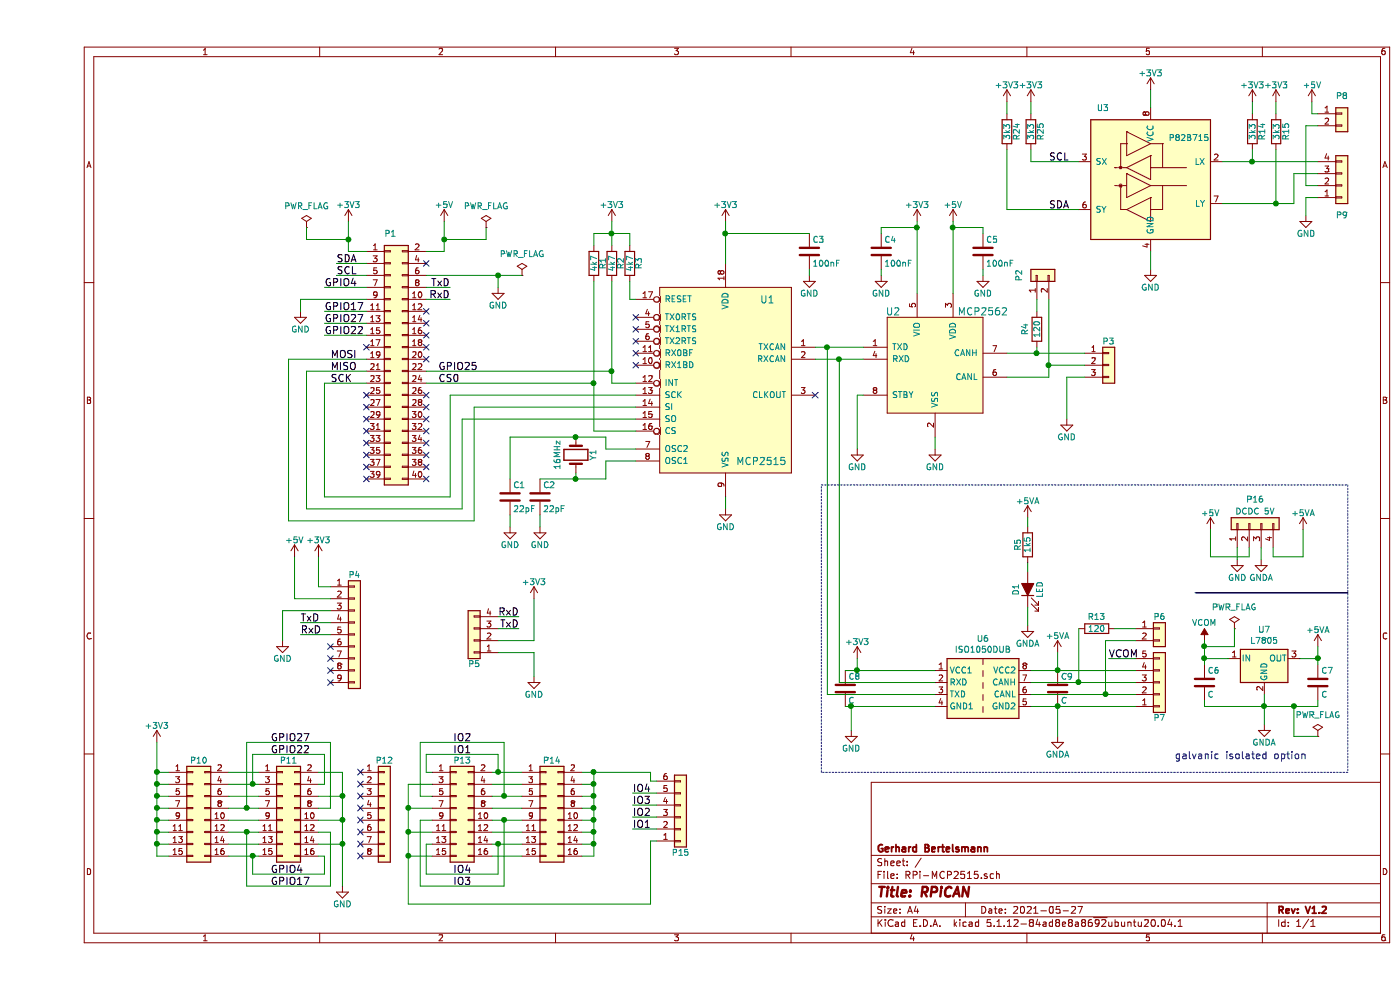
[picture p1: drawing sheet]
EESchema Schematic File Version 4
EELAYER 30 0
EELAYER END
$Descr A4 11693 8268
encoding utf-8
Sheet 1 1
Title "RPiCAN"
Date "2021-05-27"
Rev "V1.2"
Comp "Gerhard Bertelsmann"
Comment1 ""
Comment2 ""
Comment3 ""
Comment4 ""
$EndDescr
$Comp
L RPi-MCP2515-rescue:MCP2562-RPi-MCP2515-rescue U2
U 1 1
P 7500 3050
F 0 "U2" H 7150 3500 60  0000 C CNN
F 1 "MCP2562" H 7900 3500 60  0000 C CNN
F 2 "w_pth_circuits:dil_8-300_socket" V 7500 3000 60  0001 C CNN
F 3 "" H 7500 3000 60  0000 C CNN
	1    7500 3050
	1    0    0    -1  
$EndComp
$Comp
L power:+5V #PWR01
U 1 1
P 7650 1850
F 0 "#PWR01" H 7650 1700 50  0001 C CNN
F 1 "+5V" H 7650 1990 50  0000 C CNN
F 2 "" H 7650 1850 50  0000 C CNN
F 3 "" H 7650 1850 50  0000 C CNN
	1    7650 1850
	1    0    0    -1  
$EndComp
$Comp
L power:+3V3 #PWR02
U 1 1
P 7350 1850
F 0 "#PWR02" H 7350 1700 50  0001 C CNN
F 1 "+3V3" H 7350 1990 50  0000 C CNN
F 2 "" H 7350 1850 50  0000 C CNN
F 3 "" H 7350 1850 50  0000 C CNN
	1    7350 1850
	1    0    0    -1  
$EndComp
$Comp
L power:+3V3 #PWR03
U 1 1
P 5750 1850
F 0 "#PWR03" H 5750 1700 50  0001 C CNN
F 1 "+3V3" H 5750 1990 50  0000 C CNN
F 2 "" H 5750 1850 50  0000 C CNN
F 3 "" H 5750 1850 50  0000 C CNN
	1    5750 1850
	1    0    0    -1  
$EndComp
$Comp
L power:GND #PWR04
U 1 1
P 5750 4250
F 0 "#PWR04" H 5750 4000 50  0001 C CNN
F 1 "GND" H 5750 4100 50  0000 C CNN
F 2 "" H 5750 4250 50  0000 C CNN
F 3 "" H 5750 4250 50  0000 C CNN
	1    5750 4250
	1    0    0    -1  
$EndComp
$Comp
L power:GND #PWR05
U 1 1
P 7500 3750
F 0 "#PWR05" H 7500 3500 50  0001 C CNN
F 1 "GND" H 7500 3600 50  0000 C CNN
F 2 "" H 7500 3750 50  0000 C CNN
F 3 "" H 7500 3750 50  0000 C CNN
	1    7500 3750
	1    0    0    -1  
$EndComp
$Comp
L power:GND #PWR06
U 1 1
P 6850 3750
F 0 "#PWR06" H 6850 3500 50  0001 C CNN
F 1 "GND" H 6850 3600 50  0000 C CNN
F 2 "" H 6850 3750 50  0000 C CNN
F 3 "" H 6850 3750 50  0000 C CNN
	1    6850 3750
	1    0    0    -1  
$EndComp
$Comp
L Device:C C5
U 1 1
P 7900 2100
F 0 "C5" H 7925 2200 50  0000 L CNN
F 1 "100nF" H 7925 2000 50  0000 L CNN
F 2 "Capacitors_ThroughHole:C_Disc_D3_P2.5" H 7938 1950 50  0001 C CNN
F 3 "" H 7900 2100 50  0000 C CNN
	1    7900 2100
	1    0    0    -1  
$EndComp
$Comp
L Device:C C3
U 1 1
P 6450 2100
F 0 "C3" H 6475 2200 50  0000 L CNN
F 1 "100nF" H 6475 2000 50  0000 L CNN
F 2 "Capacitors_ThroughHole:C_Disc_D3_P2.5" H 6488 1950 50  0001 C CNN
F 3 "" H 6450 2100 50  0000 C CNN
	1    6450 2100
	1    0    0    -1  
$EndComp
$Comp
L power:GND #PWR07
U 1 1
P 6450 2300
F 0 "#PWR07" H 6450 2050 50  0001 C CNN
F 1 "GND" H 6450 2150 50  0000 C CNN
F 2 "" H 6450 2300 50  0000 C CNN
F 3 "" H 6450 2300 50  0000 C CNN
	1    6450 2300
	1    0    0    -1  
$EndComp
$Comp
L power:GND #PWR08
U 1 1
P 7050 2300
F 0 "#PWR08" H 7050 2050 50  0001 C CNN
F 1 "GND" H 7050 2150 50  0000 C CNN
F 2 "" H 7050 2300 50  0000 C CNN
F 3 "" H 7050 2300 50  0000 C CNN
	1    7050 2300
	1    0    0    -1  
$EndComp
$Comp
L power:GND #PWR09
U 1 1
P 7900 2300
F 0 "#PWR09" H 7900 2050 50  0001 C CNN
F 1 "GND" H 7900 2150 50  0000 C CNN
F 2 "" H 7900 2300 50  0000 C CNN
F 3 "" H 7900 2300 50  0000 C CNN
	1    7900 2300
	1    0    0    -1  
$EndComp
NoConn ~ 6500 3300
$Comp
L Device:R R4
U 1 1
P 8350 2750
F 0 "R4" V 8250 2750 50  0000 C CNN
F 1 "120" V 8350 2750 50  0000 C CNN
F 2 "w_pth_resistors:RC03" V 8280 2750 50  0001 C CNN
F 3 "" H 8350 2750 50  0000 C CNN
	1    8350 2750
	1    0    0    -1  
$EndComp
$Comp
L Connector_Generic:Conn_01x02 P2
U 1 1
P 8350 2300
F 0 "P2" H 8350 2450 50  0000 C CNN
F 1 "CONN_01X02" V 8450 2300 50  0001 C CNN
F 2 "Pin_Headers:Pin_Header_Straight_1x02" H 8350 2300 50  0001 C CNN
F 3 "" H 8350 2300 50  0000 C CNN
	1    8350 2300
	0    -1   -1   0   
$EndComp
$Comp
L power:GND #PWR010
U 1 1
P 8600 3500
F 0 "#PWR010" H 8600 3250 50  0001 C CNN
F 1 "GND" H 8600 3350 50  0000 C CNN
F 2 "" H 8600 3500 50  0000 C CNN
F 3 "" H 8600 3500 50  0000 C CNN
	1    8600 3500
	1    0    0    -1  
$EndComp
$Comp
L Connector_Generic:Conn_01x03 P3
U 1 1
P 8950 3050
F 0 "P3" H 8950 3250 50  0000 C CNN
F 1 "CONN_01X03" V 9050 3050 50  0001 C CNN
F 2 "Pin_Headers:Pin_Header_Angled_1x03" H 8950 3050 50  0001 C CNN
F 3 "" H 8950 3050 50  0000 C CNN
	1    8950 3050
	1    0    0    -1  
$EndComp
NoConn ~ 5000 3050
NoConn ~ 5000 2950
NoConn ~ 5000 2850
NoConn ~ 5000 2750
NoConn ~ 5000 2650
$Comp
L Device:R R3
U 1 1
P 4950 2200
F 0 "R3" V 5025 2200 50  0000 C CNN
F 1 "4k7" V 4950 2200 50  0000 C CNN
F 2 "w_pth_resistors:RC03" V 4880 2200 50  0001 C CNN
F 3 "" H 4950 2200 50  0000 C CNN
	1    4950 2200
	1    0    0    -1  
$EndComp
$Comp
L Device:Crystal Y1
U 1 1
P 4500 3800
F 0 "Y1" H 4500 3950 50  0000 C CNN
F 1 "16MHz" H 4500 3650 50  0000 C CNN
F 2 "w_crystal:crystal_hc-49s" H 4500 3800 50  0001 C CNN
F 3 "" H 4500 3800 50  0000 C CNN
	1    4500 3800
	0    1    1    0   
$EndComp
$Comp
L Device:C C2
U 1 1
P 4200 4150
F 0 "C2" H 4225 4250 50  0000 L CNN
F 1 "22pF" H 4225 4050 50  0000 L CNN
F 2 "Capacitors_ThroughHole:C_Disc_D3_P2.5" H 4238 4000 50  0001 C CNN
F 3 "" H 4200 4150 50  0000 C CNN
	1    4200 4150
	1    0    0    -1  
$EndComp
$Comp
L Device:C C1
U 1 1
P 3950 4150
F 0 "C1" H 3975 4250 50  0000 L CNN
F 1 "22pF" H 3975 4050 50  0000 L CNN
F 2 "Capacitors_ThroughHole:C_Disc_D3_P2.5" H 3988 4000 50  0001 C CNN
F 3 "" H 3950 4150 50  0000 C CNN
	1    3950 4150
	1    0    0    -1  
$EndComp
$Comp
L power:GND #PWR011
U 1 1
P 4200 4400
F 0 "#PWR011" H 4200 4150 50  0001 C CNN
F 1 "GND" H 4200 4250 50  0000 C CNN
F 2 "" H 4200 4400 50  0000 C CNN
F 3 "" H 4200 4400 50  0000 C CNN
	1    4200 4400
	1    0    0    -1  
$EndComp
$Comp
L power:GND #PWR012
U 1 1
P 3950 4400
F 0 "#PWR012" H 3950 4150 50  0001 C CNN
F 1 "GND" H 3950 4250 50  0000 C CNN
F 2 "" H 3950 4400 50  0000 C CNN
F 3 "" H 3950 4400 50  0000 C CNN
	1    3950 4400
	1    0    0    -1  
$EndComp
$Comp
L Device:R R2
U 1 1
P 4800 2200
F 0 "R2" V 4875 2200 50  0000 C CNN
F 1 "4k7" V 4800 2200 50  0000 C CNN
F 2 "w_pth_resistors:RC03" V 4730 2200 50  0001 C CNN
F 3 "" H 4800 2200 50  0000 C CNN
	1    4800 2200
	1    0    0    -1  
$EndComp
$Comp
L Device:R R1
U 1 1
P 4650 2200
F 0 "R1" V 4725 2200 50  0000 C CNN
F 1 "4k7" V 4650 2200 50  0000 C CNN
F 2 "w_pth_resistors:RC03" V 4580 2200 50  0001 C CNN
F 3 "" H 4650 2200 50  0000 C CNN
	1    4650 2200
	1    0    0    -1  
$EndComp
$Comp
L power:+3V3 #PWR013
U 1 1
P 4800 1850
F 0 "#PWR013" H 4800 1700 50  0001 C CNN
F 1 "+3V3" H 4800 1990 50  0000 C CNN
F 2 "" H 4800 1850 50  0000 C CNN
F 3 "" H 4800 1850 50  0000 C CNN
	1    4800 1850
	1    0    0    -1  
$EndComp
$Comp
L power:+5V #PWR014
U 1 1
P 3400 1850
F 0 "#PWR014" H 3400 1700 50  0001 C CNN
F 1 "+5V" H 3400 1990 50  0000 C CNN
F 2 "" H 3400 1850 50  0000 C CNN
F 3 "" H 3400 1850 50  0000 C CNN
	1    3400 1850
	1    0    0    -1  
$EndComp
$Comp
L RPi-MCP2515-rescue:MCP2515-RPi-MCP2515-rescue U1
U 1 1
P 5650 3300
F 0 "U1" H 6100 4100 60  0000 C CNN
F 1 "MCP2515" H 6050 2750 60  0000 C CNN
F 2 "w_pth_circuits:dil_18-300_socket" V 5650 3350 60  0001 C CNN
F 3 "" H 5650 3350 60  0000 C CNN
	1    5650 3300
	1    0    0    -1  
$EndComp
$Comp
L power:+3V3 #PWR015
U 1 1
P 2600 1850
F 0 "#PWR015" H 2600 1700 50  0001 C CNN
F 1 "+3V3" H 2600 1990 50  0000 C CNN
F 2 "" H 2600 1850 50  0000 C CNN
F 3 "" H 2600 1850 50  0000 C CNN
	1    2600 1850
	1    0    0    -1  
$EndComp
$Comp
L power:GND #PWR016
U 1 1
P 3850 2400
F 0 "#PWR016" H 3850 2150 50  0001 C CNN
F 1 "GND" H 3850 2250 50  0000 C CNN
F 2 "" H 3850 2400 50  0000 C CNN
F 3 "" H 3850 2400 50  0000 C CNN
	1    3850 2400
	1    0    0    -1  
$EndComp
NoConn ~ 3250 2200
NoConn ~ 2750 2900
NoConn ~ 3250 2600
NoConn ~ 3250 2700
NoConn ~ 3250 2800
NoConn ~ 3250 2900
NoConn ~ 3250 3000
NoConn ~ 2750 3300
NoConn ~ 2750 3400
NoConn ~ 2750 3500
NoConn ~ 2750 3600
NoConn ~ 2750 3700
NoConn ~ 2750 3800
NoConn ~ 2750 3900
NoConn ~ 2750 4000
NoConn ~ 3250 4000
NoConn ~ 3250 3900
NoConn ~ 3250 3800
NoConn ~ 3250 3700
NoConn ~ 3250 3600
NoConn ~ 3250 3500
NoConn ~ 3250 3400
NoConn ~ 3250 3300
$Comp
L power:GND #PWR017
U 1 1
P 6800 6100
F 0 "#PWR017" H 6800 5850 50  0001 C CNN
F 1 "GND" H 6800 5950 50  0000 C CNN
F 2 "" H 6800 6100 50  0000 C CNN
F 3 "" H 6800 6100 50  0000 C CNN
	1    6800 6100
	1    0    0    -1  
$EndComp
$Comp
L power:+3V3 #PWR018
U 1 1
P 6850 5500
F 0 "#PWR018" H 6850 5350 50  0001 C CNN
F 1 "+3V3" H 6850 5640 50  0000 C CNN
F 2 "" H 6850 5500 50  0000 C CNN
F 3 "" H 6850 5500 50  0000 C CNN
	1    6850 5500
	1    0    0    -1  
$EndComp
$Comp
L power:GNDA #PWR019
U 1 1
P 8525 6150
F 0 "#PWR019" H 8525 5900 50  0001 C CNN
F 1 "GNDA" H 8525 6000 50  0000 C CNN
F 2 "" H 8525 6150 50  0000 C CNN
F 3 "" H 8525 6150 50  0000 C CNN
	1    8525 6150
	1    0    0    -1  
$EndComp
$Comp
L power:+5VA #PWR020
U 1 1
P 8525 5450
F 0 "#PWR020" H 8525 5300 50  0001 C CNN
F 1 "+5VA" H 8525 5590 50  0000 C CNN
F 2 "" H 8525 5450 50  0000 C CNN
F 3 "" H 8525 5450 50  0000 C CNN
	1    8525 5450
	1    0    0    -1  
$EndComp
$Comp
L Connector_Generic:Conn_01x02 P6
U 1 1
P 9375 5250
F 0 "P6" H 9375 5350 50  0000 C CNN
F 1 "CONN_01X02" V 9475 5250 50  0001 C CNN
F 2 "Pin_Headers:Pin_Header_Straight_1x02" H 9375 5250 50  0001 C CNN
F 3 "" H 9375 5250 50  0000 C CNN
	1    9375 5250
	1    0    0    -1  
$EndComp
$Comp
L Device:R R13
U 1 1
P 8850 5250
F 0 "R13" V 8750 5250 50  0000 C CNN
F 1 "120" V 8850 5250 50  0000 C CNN
F 2 "w_pth_resistors:RC03" V 8780 5250 50  0001 C CNN
F 3 "" H 8850 5250 50  0000 C CNN
	1    8850 5250
	0    1    1    0   
$EndComp
Text Notes 9500 6350 0    60   ~ 0
galvanic isolated option
$Comp
L power:GNDA #PWR021
U 1 1
P 10250 6050
F 0 "#PWR021" H 10250 5800 50  0001 C CNN
F 1 "GNDA" H 10250 5900 50  0000 C CNN
F 2 "" H 10250 6050 50  0000 C CNN
F 3 "" H 10250 6050 50  0000 C CNN
	1    10250 6050
	1    0    0    -1  
$EndComp
$Comp
L power:+5VA #PWR022
U 1 1
P 10700 5400
F 0 "#PWR022" H 10700 5250 50  0001 C CNN
F 1 "+5VA" H 10700 5540 50  0000 C CNN
F 2 "" H 10700 5400 50  0000 C CNN
F 3 "" H 10700 5400 50  0000 C CNN
	1    10700 5400
	1    0    0    -1  
$EndComp
$Comp
L power:VCOM #PWR023
U 1 1
P 9750 5350
F 0 "#PWR023" H 9750 5200 50  0001 C CNN
F 1 "VCOM" H 9750 5500 50  0000 C CNN
F 2 "" H 9750 5350 50  0000 C CNN
F 3 "" H 9750 5350 50  0000 C CNN
	1    9750 5350
	1    0    0    -1  
$EndComp
$Comp
L Device:C C6
U 1 1
P 9750 5700
F 0 "C6" H 9775 5800 50  0000 L CNN
F 1 "C" H 9775 5600 50  0000 L CNN
F 2 "Capacitors_ThroughHole:C_Disc_D3_P2.5" H 9788 5550 50  0001 C CNN
F 3 "" H 9750 5700 50  0000 C CNN
	1    9750 5700
	1    0    0    -1  
$EndComp
$Comp
L Device:C C7
U 1 1
P 10700 5700
F 0 "C7" H 10725 5800 50  0000 L CNN
F 1 "C" H 10725 5600 50  0000 L CNN
F 2 "Capacitors_ThroughHole:C_Disc_D3_P2.5" H 10738 5550 50  0001 C CNN
F 3 "" H 10700 5700 50  0000 C CNN
	1    10700 5700
	1    0    0    -1  
$EndComp
$Comp
L power:+5VA #PWR024
U 1 1
P 8275 4325
F 0 "#PWR024" H 8275 4175 50  0001 C CNN
F 1 "+5VA" H 8275 4465 50  0000 C CNN
F 2 "" H 8275 4325 50  0000 C CNN
F 3 "" H 8275 4325 50  0000 C CNN
	1    8275 4325
	1    0    0    -1  
$EndComp
$Comp
L Device:LED_ALT D1
U 1 1
P 8275 4925
F 0 "D1" H 8275 5025 50  0000 C CNN
F 1 "LED" H 8275 4825 50  0000 C CNN
F 2 "LEDs:LED-5MM" H 8275 4925 50  0001 C CNN
F 3 "" H 8275 4925 50  0000 C CNN
	1    8275 4925
	0    -1   -1   0   
$EndComp
$Comp
L power:GNDA #PWR025
U 1 1
P 8275 5225
F 0 "#PWR025" H 8275 4975 50  0001 C CNN
F 1 "GNDA" H 8275 5075 50  0000 C CNN
F 2 "" H 8275 5225 50  0000 C CNN
F 3 "" H 8275 5225 50  0000 C CNN
	1    8275 5225
	1    0    0    -1  
$EndComp
Text Label 2500 2300 0    60   ~ 0
SCL
$Comp
L Connector_Generic:Conn_02x20_Odd_Even P1
U 1 1
P 2950 3000
F 0 "P1" H 2950 4050 50  0000 C CNN
F 1 "CONN_02X20" V 2950 3000 50  0001 C CNN
F 2 "Socket_Strips:Socket_Strip_Straight_2x20" V 2950 2050 50  0001 C CNN
F 3 "" H 2950 2050 50  0000 C CNN
	1    2950 3000
	1    0    0    -1  
$EndComp
Text Label 2400 2400 0    60   ~ 0
GPIO4
Text Label 2400 2600 0    60   ~ 0
GPIO17
Text Label 2400 2700 0    60   ~ 0
GPIO27
Text Label 2400 2800 0    60   ~ 0
GPIO22
$Comp
L power:GND #PWR026
U 1 1
P 2200 2600
F 0 "#PWR026" H 2200 2350 50  0001 C CNN
F 1 "GND" H 2200 2450 50  0000 C CNN
F 2 "" H 2200 2600 50  0000 C CNN
F 3 "" H 2200 2600 50  0000 C CNN
	1    2200 2600
	1    0    0    -1  
$EndComp
Text Label 1950 6300 0    60   ~ 0
GPIO22
Text Label 1950 7300 0    60   ~ 0
GPIO4
Text Label 1950 6200 0    60   ~ 0
GPIO27
Text Label 1950 7400 0    60   ~ 0
GPIO17
Text Label 3450 2400 2    60   ~ 0
TxD
Text Label 3450 2500 2    60   ~ 0
RxD
Text Label 2450 3000 0    60   ~ 0
MOSI
Text Label 2450 3100 0    60   ~ 0
MISO
Text Label 2450 3200 0    60   ~ 0
SCK
Text Label 3350 3100 0    60   ~ 0
GPIO25
Text Label 3350 3200 0    60   ~ 0
CS0
$Comp
L power:PWR_FLAG #FLG027
U 1 1
P 2250 1900
F 0 "#FLG027" H 2250 1995 50  0001 C CNN
F 1 "PWR_FLAG" H 2250 2080 50  0000 C CNN
F 2 "" H 2250 1900 50  0000 C CNN
F 3 "" H 2250 1900 50  0000 C CNN
	1    2250 1900
	1    0    0    -1  
$EndComp
$Comp
L power:PWR_FLAG #FLG028
U 1 1
P 3750 1900
F 0 "#FLG028" H 3750 1995 50  0001 C CNN
F 1 "PWR_FLAG" H 3750 2080 50  0000 C CNN
F 2 "" H 3750 1900 50  0000 C CNN
F 3 "" H 3750 1900 50  0000 C CNN
	1    3750 1900
	1    0    0    -1  
$EndComp
$Comp
L power:PWR_FLAG #FLG029
U 1 1
P 4050 2300
F 0 "#FLG029" H 4050 2395 50  0001 C CNN
F 1 "PWR_FLAG" H 4050 2480 50  0000 C CNN
F 2 "" H 4050 2300 50  0000 C CNN
F 3 "" H 4050 2300 50  0000 C CNN
	1    4050 2300
	1    0    0    -1  
$EndComp
$Comp
L power:PWR_FLAG #FLG030
U 1 1
P 10000 5250
F 0 "#FLG030" H 10000 5345 50  0001 C CNN
F 1 "PWR_FLAG" H 10000 5430 50  0000 C CNN
F 2 "" H 10000 5250 50  0000 C CNN
F 3 "" H 10000 5250 50  0000 C CNN
	1    10000 5250
	1    0    0    -1  
$EndComp
$Comp
L power:PWR_FLAG #FLG031
U 1 1
P 10700 6150
F 0 "#FLG031" H 10700 6245 50  0001 C CNN
F 1 "PWR_FLAG" H 10700 6330 50  0000 C CNN
F 2 "" H 10700 6150 50  0000 C CNN
F 3 "" H 10700 6150 50  0000 C CNN
	1    10700 6150
	1    0    0    -1  
$EndComp
$Comp
L Device:R R14
U 1 1
P 10150 1100
F 0 "R14" V 10230 1100 50  0000 C CNN
F 1 "3k3" V 10150 1100 50  0000 C CNN
F 2 "w_pth_resistors:RC03" V 10080 1100 50  0001 C CNN
F 3 "" H 10150 1100 50  0000 C CNN
	1    10150 1100
	1    0    0    -1  
$EndComp
$Comp
L Device:R R15
U 1 1
P 10350 1100
F 0 "R15" V 10430 1100 50  0000 C CNN
F 1 "3k3" V 10350 1100 50  0000 C CNN
F 2 "w_pth_resistors:RC03" V 10280 1100 50  0001 C CNN
F 3 "" H 10350 1100 50  0000 C CNN
	1    10350 1100
	1    0    0    -1  
$EndComp
$Comp
L power:+3V3 #PWR032
U 1 1
P 10150 850
F 0 "#PWR032" H 10150 700 50  0001 C CNN
F 1 "+3V3" H 10150 990 50  0000 C CNN
F 2 "" H 10150 850 50  0000 C CNN
F 3 "" H 10150 850 50  0000 C CNN
	1    10150 850 
	1    0    0    -1  
$EndComp
$Comp
L power:+3V3 #PWR033
U 1 1
P 10350 850
F 0 "#PWR033" H 10350 700 50  0001 C CNN
F 1 "+3V3" H 10350 990 50  0000 C CNN
F 2 "" H 10350 850 50  0000 C CNN
F 3 "" H 10350 850 50  0000 C CNN
	1    10350 850 
	1    0    0    -1  
$EndComp
$Comp
L power:GND #PWR034
U 1 1
P 9300 2250
F 0 "#PWR034" H 9300 2000 50  0001 C CNN
F 1 "GND" H 9300 2100 50  0000 C CNN
F 2 "" H 9300 2250 50  0000 C CNN
F 3 "" H 9300 2250 50  0000 C CNN
	1    9300 2250
	1    0    0    -1  
$EndComp
$Comp
L power:+3V3 #PWR035
U 1 1
P 9300 750
F 0 "#PWR035" H 9300 600 50  0001 C CNN
F 1 "+3V3" H 9300 890 50  0000 C CNN
F 2 "" H 9300 750 50  0000 C CNN
F 3 "" H 9300 750 50  0000 C CNN
	1    9300 750 
	1    0    0    -1  
$EndComp
Text Label 8450 1750 0    60   ~ 0
SDA
Text Label 8450 1350 0    60   ~ 0
SCL
Text Label 2500 2200 0    60   ~ 0
SDA
$Comp
L Connector_Generic:Conn_01x04 P9
U 1 1
P 10900 1550
F 0 "P9" H 10900 1800 50  0000 C CNN
F 1 "CONN_01X04" V 11000 1550 50  0001 C CNN
F 2 "w_conn_jst-ph:s4b-ph-kl" H 10900 1550 50  0001 C CNN
F 3 "" H 10900 1550 50  0000 C CNN
	1    10900 1550
	1    0    0    1   
$EndComp
$Comp
L power:GND #PWR036
U 1 1
P 10600 1800
F 0 "#PWR036" H 10600 1550 50  0001 C CNN
F 1 "GND" H 10600 1650 50  0000 C CNN
F 2 "" H 10600 1800 50  0000 C CNN
F 3 "" H 10600 1800 50  0000 C CNN
	1    10600 1800
	1    0    0    -1  
$EndComp
$Comp
L Connector_Generic:Conn_01x02 P8
U 1 1
P 10900 950
F 0 "P8" H 10900 1100 50  0000 C CNN
F 1 "CONN_01X02" V 11000 950 50  0001 C CNN
F 2 "Pin_Headers:Pin_Header_Straight_1x02" H 10900 950 50  0001 C CNN
F 3 "" H 10900 950 50  0000 C CNN
	1    10900 950 
	1    0    0    -1  
$EndComp
$Comp
L power:+5V #PWR037
U 1 1
P 10650 850
F 0 "#PWR037" H 10650 700 50  0001 C CNN
F 1 "+5V" H 10650 990 50  0000 C CNN
F 2 "" H 10650 850 50  0000 C CNN
F 3 "" H 10650 850 50  0000 C CNN
	1    10650 850 
	1    0    0    -1  
$EndComp
$Comp
L Connector_Generic:Conn_02x08_Odd_Even P11
U 1 1
P 2050 6750
F 0 "P11" H 2100 7150 50  0000 C CNN
F 1 "CONN_02X08" V 2050 6750 50  0001 C CNN
F 2 "Socket_Strips:Socket_Strip_Straight_2x08" H 2050 5550 50  0001 C CNN
F 3 "" H 2050 5550 50  0000 C CNN
	1    2050 6750
	1    0    0    -1  
$EndComp
$Comp
L Connector_Generic:Conn_02x08_Odd_Even P13
U 1 1
P 3500 6750
F 0 "P13" H 3550 7150 50  0000 C CNN
F 1 "CONN_02X08" V 3500 6750 50  0001 C CNN
F 2 "Socket_Strips:Socket_Strip_Straight_2x08" H 3500 5550 50  0001 C CNN
F 3 "" H 3500 5550 50  0000 C CNN
	1    3500 6750
	1    0    0    -1  
$EndComp
$Comp
L Connector_Generic:Conn_01x06 P15
U 1 1
P 5375 6825
F 0 "P15" H 5375 7125 50  0000 C CNN
F 1 "CONN_01X06" V 5475 6825 50  0001 C CNN
F 2 "Socket_Strips:Socket_Strip_Straight_1x06" H 5375 6825 50  0001 C CNN
F 3 "" H 5375 6825 50  0000 C CNN
	1    5375 6825
	1    0    0    1   
$EndComp
Text Label 4975 6625 0    60   ~ 0
IO4
Text Label 4975 6725 0    60   ~ 0
IO3
Text Label 4975 6825 0    60   ~ 0
IO2
Text Label 4975 6925 0    60   ~ 0
IO1
$Comp
L power:+3V3 #PWR041
U 1 1
P 8100 850
F 0 "#PWR041" H 8100 700 50  0001 C CNN
F 1 "+3V3" H 8100 990 50  0000 C CNN
F 2 "" H 8100 850 50  0000 C CNN
F 3 "" H 8100 850 50  0000 C CNN
	1    8100 850 
	1    0    0    -1  
$EndComp
$Comp
L Device:R R24
U 1 1
P 8100 1100
F 0 "R24" V 8180 1100 50  0000 C CNN
F 1 "3k3" V 8100 1100 50  0000 C CNN
F 2 "w_pth_resistors:RC03" V 8030 1100 50  0001 C CNN
F 3 "" H 8100 1100 50  0000 C CNN
	1    8100 1100
	1    0    0    -1  
$EndComp
$Comp
L Device:R R25
U 1 1
P 8300 1100
F 0 "R25" V 8380 1100 50  0000 C CNN
F 1 "3k3" V 8300 1100 50  0000 C CNN
F 2 "w_pth_resistors:RC03" V 8230 1100 50  0001 C CNN
F 3 "" H 8300 1100 50  0000 C CNN
	1    8300 1100
	1    0    0    -1  
$EndComp
$Comp
L power:+3V3 #PWR042
U 1 1
P 8300 850
F 0 "#PWR042" H 8300 700 50  0001 C CNN
F 1 "+3V3" H 8300 990 50  0000 C CNN
F 2 "" H 8300 850 50  0000 C CNN
F 3 "" H 8300 850 50  0000 C CNN
	1    8300 850 
	1    0    0    -1  
$EndComp
Text Label 3475 7300 0    60   ~ 0
IO4
Text Label 3475 7400 0    60   ~ 0
IO3
Text Label 3475 6200 0    60   ~ 0
IO2
Text Label 3475 6300 0    60   ~ 0
IO1
$Comp
L Connector_Generic:Conn_02x08_Odd_Even P10
U 1 1
P 1300 6750
F 0 "P10" H 1350 7150 50  0000 C CNN
F 1 "CONN_02X08" V 1300 6750 50  0001 C CNN
F 2 "Socket_Strips:Socket_Strip_Straight_2x08" H 1300 5550 50  0001 C CNN
F 3 "" H 1300 5550 50  0000 C CNN
	1    1300 6750
	1    0    0    -1  
$EndComp
$Comp
L power:+3V3 #PWR043
U 1 1
P 1000 6200
F 0 "#PWR043" H 1000 6050 50  0001 C CNN
F 1 "+3V3" H 1000 6340 50  0000 C CNN
F 2 "" H 1000 6200 50  0000 C CNN
F 3 "" H 1000 6200 50  0000 C CNN
	1    1000 6200
	1    0    0    -1  
$EndComp
$Comp
L Connector_Generic:Conn_02x08_Odd_Even P14
U 1 1
P 4250 6750
F 0 "P14" H 4300 7150 50  0000 C CNN
F 1 "CONN_02X08" V 4250 6750 50  0001 C CNN
F 2 "Socket_Strips:Socket_Strip_Straight_2x08" H 4250 5550 50  0001 C CNN
F 3 "" H 4250 5550 50  0000 C CNN
	1    4250 6750
	1    0    0    -1  
$EndComp
$Comp
L Connector_Generic:Conn_01x08 P12
U 1 1
P 2900 6750
F 0 "P12" H 2900 7150 50  0000 C CNN
F 1 "CONN_01X08" V 3000 6750 50  0001 C CNN
F 2 "Socket_Strips:Socket_Strip_Straight_1x08" H 2900 6750 50  0001 C CNN
F 3 "" H 2900 6750 50  0000 C CNN
	1    2900 6750
	1    0    0    -1  
$EndComp
NoConn ~ 2700 6450
NoConn ~ 2700 6550
NoConn ~ 2700 6650
NoConn ~ 2700 6750
NoConn ~ 2700 6850
NoConn ~ 2700 6950
NoConn ~ 2700 7050
NoConn ~ 2700 7150
$Comp
L Connector_Generic:Conn_01x09 P4
U 1 1
P 2650 5300
F 0 "P4" H 2650 5800 50  0000 C CNN
F 1 "CONN_01X09" V 2750 5300 50  0001 C CNN
F 2 "Pin_Headers:Pin_Header_Straight_1x09" V 2650 5300 50  0001 C CNN
F 3 "" H 2650 5300 50  0000 C CNN
	1    2650 5300
	1    0    0    -1  
$EndComp
Text Label 2200 5200 0    60   ~ 0
TxD
Text Label 2200 5300 0    60   ~ 0
RxD
NoConn ~ 2450 5400
NoConn ~ 2450 5500
NoConn ~ 2450 5600
NoConn ~ 2450 5700
$Comp
L power:GND #PWR044
U 1 1
P 2050 5350
F 0 "#PWR044" H 2050 5100 50  0001 C CNN
F 1 "GND" H 2050 5200 50  0000 C CNN
F 2 "" H 2050 5350 50  0000 C CNN
F 3 "" H 2050 5350 50  0000 C CNN
	1    2050 5350
	1    0    0    -1  
$EndComp
$Comp
L power:+3V3 #PWR045
U 1 1
P 2350 4650
F 0 "#PWR045" H 2350 4500 50  0001 C CNN
F 1 "+3V3" H 2350 4790 50  0000 C CNN
F 2 "" H 2350 4650 50  0000 C CNN
F 3 "" H 2350 4650 50  0000 C CNN
	1    2350 4650
	1    0    0    -1  
$EndComp
$Comp
L power:+5V #PWR046
U 1 1
P 2150 4650
F 0 "#PWR046" H 2150 4500 50  0001 C CNN
F 1 "+5V" H 2150 4790 50  0000 C CNN
F 2 "" H 2150 4650 50  0000 C CNN
F 3 "" H 2150 4650 50  0000 C CNN
	1    2150 4650
	1    0    0    -1  
$EndComp
$Comp
L Connector_Generic:Conn_01x04 P5
U 1 1
P 3650 5350
F 0 "P5" H 3650 5550 50  0000 C CNN
F 1 "CONN_01X04" V 3750 5350 50  0001 C CNN
F 2 "w_conn_jst-ph:s4b-ph-kl" H 3650 5350 50  0001 C CNN
F 3 "" H 3650 5350 50  0000 C CNN
	1    3650 5350
	-1   0    0    1   
$EndComp
$Comp
L power:GND #PWR047
U 1 1
P 4150 5650
F 0 "#PWR047" H 4150 5400 50  0001 C CNN
F 1 "GND" H 4150 5500 50  0000 C CNN
F 2 "" H 4150 5650 50  0000 C CNN
F 3 "" H 4150 5650 50  0000 C CNN
	1    4150 5650
	1    0    0    -1  
$EndComp
$Comp
L power:+3V3 #PWR048
U 1 1
P 4150 5000
F 0 "#PWR048" H 4150 4850 50  0001 C CNN
F 1 "+3V3" H 4150 5140 50  0000 C CNN
F 2 "" H 4150 5000 50  0000 C CNN
F 3 "" H 4150 5000 50  0000 C CNN
	1    4150 5000
	1    0    0    -1  
$EndComp
Text Label 4025 5150 2    60   ~ 0
RxD
Text Label 4025 5250 2    60   ~ 0
TxD
$Comp
L Connector_Generic:Conn_01x04 P16
U 1 1
P 10125 4375
F 0 "P16" V 10325 4325 50  0000 C CNN
F 1 "DCDC 5V" V 10225 4325 50  0000 C CNN
F 2 "w_pth_circuits:dcdc_sil4" V 10125 4375 50  0001 C CNN
F 3 "" H 10125 4375 50  0000 C CNN
	1    10125 4375
	0    -1   -1   0   
$EndComp
$Comp
L power:GND #PWR050
U 1 1
P 10025 4675
F 0 "#PWR050" H 10025 4425 50  0001 C CNN
F 1 "GND" H 10025 4525 50  0000 C CNN
F 2 "" H 10025 4675 50  0000 C CNN
F 3 "" H 10025 4675 50  0000 C CNN
	1    10025 4675
	1    0    0    -1  
$EndComp
$Comp
L power:GNDA #PWR051
U 1 1
P 10225 4675
F 0 "#PWR051" H 10225 4425 50  0001 C CNN
F 1 "GNDA" H 10225 4525 50  0000 C CNN
F 2 "" H 10225 4675 50  0000 C CNN
F 3 "" H 10225 4675 50  0000 C CNN
	1    10225 4675
	1    0    0    -1  
$EndComp
$Comp
L power:+5V #PWR052
U 1 1
P 9800 4425
F 0 "#PWR052" H 9800 4275 50  0001 C CNN
F 1 "+5V" H 9800 4565 50  0000 C CNN
F 2 "" H 9800 4425 50  0000 C CNN
F 3 "" H 9800 4425 50  0000 C CNN
	1    9800 4425
	1    0    0    -1  
$EndComp
$Comp
L power:+5VA #PWR053
U 1 1
P 10575 4425
F 0 "#PWR053" H 10575 4275 50  0001 C CNN
F 1 "+5VA" H 10575 4565 50  0000 C CNN
F 2 "" H 10575 4425 50  0000 C CNN
F 3 "" H 10575 4425 50  0000 C CNN
	1    10575 4425
	1    0    0    -1  
$EndComp
$Comp
L Device:C C8
U 1 1
P 6750 5750
F 0 "C8" H 6775 5850 50  0000 L CNN
F 1 "C" H 6775 5650 50  0000 L CNN
F 2 "Capacitors_ThroughHole:C_Disc_D3_P2.5" H 6788 5600 50  0001 C CNN
F 3 "" H 6750 5750 50  0000 C CNN
	1    6750 5750
	1    0    0    -1  
$EndComp
$Comp
L Device:C C9
U 1 1
P 8525 5750
F 0 "C9" H 8550 5850 50  0000 L CNN
F 1 "C" H 8550 5650 50  0000 L CNN
F 2 "Capacitors_ThroughHole:C_Disc_D3_P2.5" H 8563 5600 50  0001 C CNN
F 3 "" H 8525 5750 50  0000 C CNN
	1    8525 5750
	1    0    0    -1  
$EndComp
$Comp
L Device:R R5
U 1 1
P 8275 4550
F 0 "R5" V 8355 4550 50  0000 C CNN
F 1 "1k5" V 8275 4550 50  0000 C CNN
F 2 "w_pth_resistors:RC03" V 8205 4550 50  0001 C CNN
F 3 "" H 8275 4550 50  0000 C CNN
	1    8275 4550
	-1   0    0    1   
$EndComp
$Comp
L Connector_Generic:Conn_01x05 P7
U 1 1
P 9375 5700
F 0 "P7" H 9375 6000 50  0000 C CNN
F 1 "CONN_01X05" V 9475 5700 50  0001 C CNN
F 2 "w_conn_pt-1,5:pt_1,5-5-3,5-h" V 9375 5700 50  0001 C CNN
F 3 "" H 9375 5700 50  0000 C CNN
	1    9375 5700
	1    0    0    1   
$EndComp
Text Label 8950 5500 0    60   ~ 0
VCOM
$Comp
L RPi-MCP2515-rescue:P82B715-RPi-MCP2515-rescue U3
U 1 1
P 9300 1550
F 0 "U3" H 8850 2200 50  0000 L CNN
F 1 "P82B715" H 9450 1950 50  0000 L CNN
F 2 "w_pth_circuits:dil_8-300_socket" H 9300 1550 50  0001 C CNN
F 3 "" H 9300 1550 50  0000 C CNN
	1    9300 1550
	1    0    0    -1  
$EndComp
Wire Wire Line
	6500 2900 6600 2900
Wire Wire Line
	6500 3000 6700 3000
Wire Wire Line
	5750 1850 5750 1950
Wire Wire Line
	7350 1850 7350 1900
Wire Wire Line
	7650 1850 7650 1900
Wire Wire Line
	7500 3650 7500 3750
Wire Wire Line
	6900 3300 6850 3300
Wire Wire Line
	6850 3300 6850 3750
Wire Wire Line
	7050 2250 7050 2300
Wire Wire Line
	7900 2250 7900 2300
Wire Wire Line
	5750 4150 5750 4250
Wire Wire Line
	8100 2950 8350 2950
Wire Wire Line
	8350 2900 8350 2950
Connection ~ 8350 2950
Wire Wire Line
	8450 3150 8100 3150
Wire Wire Line
	8450 3050 8750 3050
Wire Wire Line
	8750 3150 8600 3150
Wire Wire Line
	8600 3150 8600 3500
Connection ~ 8450 3050
Wire Wire Line
	7650 1900 7900 1900
Wire Wire Line
	7900 1900 7900 1950
Connection ~ 7650 1900
Wire Wire Line
	7350 1900 7050 1900
Wire Wire Line
	7050 1900 7050 1950
Connection ~ 7350 1900
Wire Wire Line
	5750 1950 6450 1950
Connection ~ 5750 1950
Wire Wire Line
	5000 2500 4950 2500
Wire Wire Line
	4950 2500 4950 2350
Wire Wire Line
	5000 3750 4750 3750
Wire Wire Line
	4750 3750 4750 3650
Wire Wire Line
	4750 3650 4500 3650
Wire Wire Line
	3950 3650 3950 4000
Connection ~ 4500 3650
Wire Wire Line
	4200 4000 4500 4000
Connection ~ 4500 4000
Wire Wire Line
	4500 4000 4500 3950
Wire Wire Line
	5000 3850 4750 3850
Wire Wire Line
	4750 3850 4750 4000
Wire Wire Line
	4200 4300 4200 4400
Wire Wire Line
	3950 4300 3950 4400
Wire Wire Line
	4800 3200 5000 3200
Wire Wire Line
	4800 2350 4800 3100
Wire Wire Line
	4650 3600 5000 3600
Wire Wire Line
	4650 2350 4650 3200
Wire Wire Line
	4800 1850 4800 1950
Wire Wire Line
	4950 1950 4950 2050
Wire Wire Line
	4650 1950 4800 1950
Connection ~ 4800 1950
Wire Wire Line
	4650 1950 4650 2050
Wire Wire Line
	3400 2100 3250 2100
Wire Wire Line
	3400 1850 3400 2000
Wire Wire Line
	2750 3200 2400 3200
Wire Wire Line
	2400 3200 2400 4150
Wire Wire Line
	2400 4150 3450 4150
Wire Wire Line
	3450 4150 3450 3300
Wire Wire Line
	2750 3100 2250 3100
Wire Wire Line
	2250 3100 2250 4250
Wire Wire Line
	2250 4250 3550 4250
Wire Wire Line
	3550 4250 3550 3500
Wire Wire Line
	2750 3000 2100 3000
Wire Wire Line
	2100 3000 2100 4350
Wire Wire Line
	2100 4350 3650 4350
Wire Wire Line
	3650 4350 3650 3400
Wire Wire Line
	3650 3400 5000 3400
Wire Wire Line
	3550 3500 5000 3500
Wire Wire Line
	3450 3300 5000 3300
Wire Wire Line
	2600 2100 2750 2100
Wire Wire Line
	2600 1850 2600 2000
Wire Wire Line
	3250 2300 3850 2300
Wire Wire Line
	3250 3100 4800 3100
Connection ~ 4800 3100
Wire Wire Line
	4650 3200 3250 3200
Connection ~ 4650 3200
Wire Wire Line
	6600 2900 6600 5800
Connection ~ 6600 2900
Wire Wire Line
	6700 3000 6700 5700
Connection ~ 6700 3000
Wire Wire Line
	6750 5900 6800 5900
Wire Wire Line
	6800 5900 6800 6100
Wire Wire Line
	6750 5600 6850 5600
Wire Wire Line
	6850 5600 6850 5500
Wire Wire Line
	8525 5600 8525 5450
Wire Wire Line
	8525 5900 8525 6150
Wire Notes Line
	6550 6450 6550 4050
Wire Notes Line
	6550 4050 10950 4050
Wire Notes Line
	10950 4050 10950 6450
Wire Notes Line
	10950 6450 6550 6450
Wire Wire Line
	9175 5250 9000 5250
Connection ~ 8525 5900
Connection ~ 8525 5600
Wire Wire Line
	8700 5250 8700 5700
Connection ~ 8700 5700
Wire Wire Line
	9175 5350 8925 5350
Wire Wire Line
	8925 5350 8925 5800
Connection ~ 8925 5800
Wire Wire Line
	10700 5400 10700 5500
Wire Wire Line
	9750 5350 9750 5400
Connection ~ 9750 5500
Wire Wire Line
	10250 5800 10250 5900
Wire Wire Line
	9750 5850 9750 5900
Wire Wire Line
	9750 5900 10250 5900
Connection ~ 10250 5900
Connection ~ 10700 5500
Wire Wire Line
	10700 5900 10700 5850
Wire Wire Line
	2750 2200 2500 2200
Wire Wire Line
	2500 2300 2750 2300
Wire Wire Line
	2750 2400 2400 2400
Wire Wire Line
	2400 2600 2750 2600
Wire Wire Line
	2400 2700 2750 2700
Wire Wire Line
	2400 2800 2750 2800
Wire Wire Line
	2750 2500 2200 2500
Wire Wire Line
	2200 2500 2200 2600
Wire Wire Line
	3450 2500 3250 2500
Wire Wire Line
	3450 2400 3250 2400
Wire Wire Line
	3850 2300 3850 2400
Wire Wire Line
	6450 2250 6450 2300
Wire Wire Line
	3750 1900 3750 2000
Wire Wire Line
	3750 2000 3400 2000
Connection ~ 3400 2000
Wire Wire Line
	2600 2000 2250 2000
Wire Wire Line
	2250 2000 2250 1900
Connection ~ 2600 2000
Connection ~ 3850 2300
Wire Wire Line
	9750 5400 10000 5400
Wire Wire Line
	10000 5400 10000 5250
Connection ~ 9750 5400
Wire Wire Line
	10500 5900 10500 6150
Wire Wire Line
	10500 6150 10700 6150
Connection ~ 10500 5900
Wire Wire Line
	9900 1350 10150 1350
Wire Wire Line
	10150 1350 10150 1250
Wire Wire Line
	9900 1700 10350 1700
Wire Wire Line
	10350 1700 10350 1250
Wire Wire Line
	10150 950  10150 850 
Wire Wire Line
	10350 850  10350 950 
Connection ~ 10150 1350
Connection ~ 10350 1700
Wire Wire Line
	9300 900  9300 750 
Wire Wire Line
	9300 2100 9300 2250
Wire Wire Line
	8300 1350 8700 1350
Wire Wire Line
	8100 1750 8700 1750
Wire Wire Line
	10500 1700 10500 1450
Wire Wire Line
	10700 1650 10600 1650
Wire Wire Line
	10600 1650 10600 1800
Wire Wire Line
	10600 1050 10600 1550
Wire Wire Line
	10600 1050 10700 1050
Wire Wire Line
	10700 950  10650 950 
Wire Wire Line
	10650 950  10650 850 
Wire Wire Line
	1850 6450 1600 6450
Wire Wire Line
	1600 6550 1800 6550
Wire Wire Line
	1600 6650 1850 6650
Wire Wire Line
	1600 6750 1750 6750
Wire Wire Line
	1600 6850 1850 6850
Wire Wire Line
	1600 6950 1750 6950
Wire Wire Line
	1600 7050 1850 7050
Wire Wire Line
	1600 7150 1800 7150
Wire Wire Line
	2350 6450 2550 6450
Wire Wire Line
	2550 6450 2550 6650
Wire Wire Line
	2350 6650 2550 6650
Connection ~ 2550 6650
Wire Wire Line
	2350 6850 2550 6850
Connection ~ 2550 6850
Wire Wire Line
	2350 7050 2550 7050
Connection ~ 2550 7050
Wire Wire Line
	1800 7150 1800 7300
Wire Wire Line
	1800 7300 2400 7300
Wire Wire Line
	2400 7300 2400 7150
Wire Wire Line
	2400 7150 2350 7150
Connection ~ 1800 7150
Wire Wire Line
	1750 6950 1750 7400
Wire Wire Line
	1750 7400 2450 7400
Wire Wire Line
	2450 7400 2450 6950
Wire Wire Line
	2450 6950 2350 6950
Connection ~ 1750 6950
Wire Wire Line
	1800 6550 1800 6300
Wire Wire Line
	1800 6300 2400 6300
Wire Wire Line
	2400 6300 2400 6550
Wire Wire Line
	2400 6550 2350 6550
Connection ~ 1800 6550
Wire Wire Line
	1750 6200 2450 6200
Wire Wire Line
	2450 6200 2450 6750
Wire Wire Line
	2450 6750 2350 6750
Wire Wire Line
	1750 6200 1750 6750
Connection ~ 1750 6750
Wire Wire Line
	3800 6450 3850 6450
Wire Wire Line
	3800 6550 4050 6550
Wire Wire Line
	3800 6650 3900 6650
Wire Wire Line
	3800 6750 4050 6750
Wire Wire Line
	3800 6850 3900 6850
Wire Wire Line
	3800 6950 4050 6950
Wire Wire Line
	3800 7050 3850 7050
Wire Wire Line
	3800 7150 4050 7150
Wire Wire Line
	3100 7150 3300 7150
Wire Wire Line
	3100 6950 3300 6950
Wire Wire Line
	3100 6550 3300 6550
Wire Wire Line
	3100 6750 3300 6750
Wire Wire Line
	5175 7025 5125 7025
Wire Wire Line
	5175 6925 4975 6925
Wire Wire Line
	4975 6825 5175 6825
Wire Wire Line
	4975 6725 5175 6725
Wire Wire Line
	4975 6625 5175 6625
Wire Wire Line
	5125 6525 5175 6525
Wire Wire Line
	8100 850  8100 950 
Wire Wire Line
	8300 850  8300 950 
Wire Wire Line
	8300 1350 8300 1250
Wire Wire Line
	8100 1250 8100 1750
Wire Wire Line
	3100 6550 3100 6750
Connection ~ 3100 6750
Connection ~ 3100 6950
Connection ~ 3100 7150
Wire Wire Line
	3300 7050 3250 7050
Wire Wire Line
	3250 7050 3250 7300
Wire Wire Line
	3250 7300 3850 7300
Wire Wire Line
	3850 7300 3850 7050
Connection ~ 3850 7050
Wire Wire Line
	3300 6850 3200 6850
Wire Wire Line
	3200 6850 3200 7400
Wire Wire Line
	3200 7400 3900 7400
Wire Wire Line
	3900 7400 3900 6850
Connection ~ 3900 6850
Wire Wire Line
	3250 6300 3850 6300
Wire Wire Line
	3250 6300 3250 6450
Wire Wire Line
	3250 6450 3300 6450
Wire Wire Line
	3300 6650 3200 6650
Wire Wire Line
	3200 6650 3200 6200
Wire Wire Line
	3200 6200 3900 6200
Wire Wire Line
	3900 6200 3900 6650
Connection ~ 3900 6650
Wire Wire Line
	3850 6300 3850 6450
Connection ~ 3850 6450
Wire Wire Line
	1000 6200 1000 6450
Wire Wire Line
	1000 6450 1100 6450
Wire Wire Line
	1000 6550 1100 6550
Connection ~ 1000 6450
Wire Wire Line
	1000 6650 1100 6650
Connection ~ 1000 6550
Wire Wire Line
	1000 6750 1100 6750
Connection ~ 1000 6650
Wire Wire Line
	1000 6850 1100 6850
Connection ~ 1000 6750
Wire Wire Line
	1000 6950 1100 6950
Connection ~ 1000 6850
Wire Wire Line
	1000 7050 1100 7050
Connection ~ 1000 6950
Wire Wire Line
	1000 7150 1100 7150
Connection ~ 1000 7050
Wire Wire Line
	2450 4900 2350 4900
Wire Wire Line
	2350 4900 2350 4650
Wire Wire Line
	2050 5100 2450 5100
Wire Wire Line
	2450 5200 2200 5200
Wire Wire Line
	2450 5000 2150 5000
Wire Wire Line
	2150 5000 2150 4650
Wire Wire Line
	2050 5100 2050 5350
Wire Wire Line
	2450 5300 2200 5300
Wire Wire Line
	3850 5150 4025 5150
Wire Wire Line
	3850 5250 4025 5250
Wire Wire Line
	3850 5450 4150 5450
Wire Wire Line
	4150 5450 4150 5650
Wire Wire Line
	3850 5350 4150 5350
Wire Wire Line
	4150 5350 4150 5000
Wire Wire Line
	4650 6450 4550 6450
Wire Wire Line
	4650 6550 4550 6550
Wire Wire Line
	4650 6650 4550 6650
Wire Wire Line
	4650 6750 4550 6750
Wire Wire Line
	4650 6850 4550 6850
Wire Wire Line
	4650 6950 4550 6950
Wire Wire Line
	4650 7050 4550 7050
Wire Wire Line
	4650 7150 4550 7150
Connection ~ 4650 7050
Connection ~ 4650 6950
Connection ~ 4650 6850
Connection ~ 4650 6750
Connection ~ 4650 6650
Connection ~ 4650 6550
Wire Wire Line
	10500 1450 10700 1450
Wire Wire Line
	10600 1550 10700 1550
Wire Wire Line
	10025 4575 10025 4675
Wire Wire Line
	10125 4575 10125 4650
Wire Wire Line
	10125 4650 9800 4650
Wire Wire Line
	9800 4650 9800 4425
Wire Wire Line
	10225 4575 10225 4675
Wire Wire Line
	10325 4575 10325 4650
Wire Wire Line
	10325 4650 10575 4650
Wire Wire Line
	10575 4650 10575 4425
Connection ~ 6850 5600
Connection ~ 6800 5900
Wire Wire Line
	8275 4325 8275 4400
Wire Wire Line
	8275 4700 8275 4775
Wire Bus Line
	9675 4950 10950 4950
Wire Wire Line
	9175 5500 8950 5500
Wire Wire Line
	8350 2950 8750 2950
Wire Wire Line
	8450 3050 8450 3150
Wire Wire Line
	7650 1900 7650 2450
Wire Wire Line
	7350 1900 7350 2450
Wire Wire Line
	5750 1950 5750 2200
Wire Wire Line
	4500 3650 3950 3650
Wire Wire Line
	4500 4000 4750 4000
Wire Wire Line
	4800 1950 4800 2050
Wire Wire Line
	4800 1950 4950 1950
Wire Wire Line
	4800 3100 4800 3200
Wire Wire Line
	4650 3200 4650 3600
Wire Wire Line
	6600 2900 6900 2900
Wire Wire Line
	6700 3000 6900 3000
Wire Wire Line
	8525 5900 9175 5900
Wire Wire Line
	8525 5600 9175 5600
Wire Wire Line
	8700 5700 9175 5700
Wire Wire Line
	8925 5800 9175 5800
Wire Wire Line
	9750 5500 9750 5550
Wire Wire Line
	10250 5900 10250 6050
Wire Wire Line
	10250 5900 10500 5900
Wire Wire Line
	10700 5500 10700 5550
Wire Wire Line
	3400 2000 3400 2100
Wire Wire Line
	2600 2000 2600 2100
Wire Wire Line
	3850 2300 4050 2300
Wire Wire Line
	9750 5400 9750 5500
Wire Wire Line
	10500 5900 10700 5900
Wire Wire Line
	10150 1350 10700 1350
Wire Wire Line
	10350 1700 10500 1700
Wire Wire Line
	2550 6650 2550 6850
Wire Wire Line
	2550 6850 2550 7050
Wire Wire Line
	1800 7150 1850 7150
Wire Wire Line
	1750 6950 1850 6950
Wire Wire Line
	1800 6550 1850 6550
Wire Wire Line
	1750 6750 1850 6750
Wire Wire Line
	3100 6750 3100 6950
Wire Wire Line
	3100 6950 3100 7150
Wire Wire Line
	3850 7050 4050 7050
Wire Wire Line
	3900 6850 4050 6850
Wire Wire Line
	3900 6650 4050 6650
Wire Wire Line
	3850 6450 4050 6450
Wire Wire Line
	1000 6450 1000 6550
Wire Wire Line
	1000 6550 1000 6650
Wire Wire Line
	1000 6650 1000 6750
Wire Wire Line
	1000 6750 1000 6850
Wire Wire Line
	1000 6850 1000 6950
Wire Wire Line
	1000 6950 1000 7050
Wire Wire Line
	1000 7050 1000 7150
Wire Wire Line
	4650 7050 4650 7150
Wire Wire Line
	4650 6950 4650 7050
Wire Wire Line
	4650 6850 4650 6950
Wire Wire Line
	4650 6750 4650 6850
Wire Wire Line
	4650 6650 4650 6750
Wire Wire Line
	4650 6550 4650 6650
Wire Wire Line
	4650 6450 4650 6550
Wire Wire Line
	8450 2500 8450 3050
Wire Wire Line
	8350 2500 8350 2600
$Comp
L Device:C C4
U 1 1
P 7050 2100
F 0 "C4" H 7075 2200 50  0000 L CNN
F 1 "100nF" H 7075 2000 50  0000 L CNN
F 2 "Capacitors_ThroughHole:C_Disc_D3_P2.5" H 7088 1950 50  0001 C CNN
F 3 "" H 7050 2100 50  0000 C CNN
	1    7050 2100
	1    0    0    -1  
$EndComp
Wire Wire Line
	8275 5075 8275 5225
$Comp
L Interface_CAN_LIN:ISO1050DUB U6
U 1 1
P 7900 5700
F 0 "U6" H 7900 6067 50  0000 C CNN
F 1 "ISO1050DUB" H 7900 5976 50  0000 C CNN
F 2 "w_smd_dil:mdip_8" H 7900 5350 50  0001 C CIN
F 3 "http://www.ti.com/lit/ds/symlink/iso1050.pdf" H 7900 5650 50  0001 C CNN
	1    7900 5700
	1    0    0    -1  
$EndComp
Wire Wire Line
	6850 5600 7500 5600
Wire Wire Line
	6700 5700 7500 5700
Wire Wire Line
	6600 5800 7500 5800
Wire Wire Line
	6800 5900 7500 5900
Wire Wire Line
	8300 5600 8525 5600
Wire Wire Line
	8300 5700 8700 5700
Wire Wire Line
	8300 5800 8925 5800
Wire Wire Line
	8300 5900 8525 5900
$Comp
L Regulator_Linear:L7805 U7
U 1 1
P 10250 5500
F 0 "U7" H 10250 5742 50  0000 C CNN
F 1 "L7805" H 10250 5651 50  0000 C CNN
F 2 "TO_SOT_Packages_THT:TO-220_Neutral123_Horizontal" H 10275 5350 50  0001 L CIN
F 3 "http://www.st.com/content/ccc/resource/technical/document/datasheet/41/4f/b3/b0/12/d4/47/88/CD00000444.pdf/files/CD00000444.pdf/jcr:content/translations/en.CD00000444.pdf" H 10250 5450 50  0001 C CNN
	1    10250 5500
	1    0    0    -1  
$EndComp
Wire Wire Line
	10550 5500 10700 5500
Wire Wire Line
	9750 5500 9950 5500
Wire Wire Line
	2550 7050 2550 7400
$Comp
L power:GND #PWR038
U 1 1
P 2550 7400
F 0 "#PWR038" H 2550 7150 50  0001 C CNN
F 1 "GND" H 2550 7250 50  0000 C CNN
F 2 "" H 2550 7400 50  0000 C CNN
F 3 "" H 2550 7400 50  0000 C CNN
	1    2550 7400
	1    0    0    -1  
$EndComp
Wire Wire Line
	3100 7550 5125 7550
Wire Wire Line
	3100 7150 3100 7550
Wire Wire Line
	5125 7025 5125 7550
Wire Wire Line
	4650 6450 5125 6450
Wire Wire Line
	5125 6450 5125 6525
Connection ~ 4650 6450
$EndSCHEMATC
